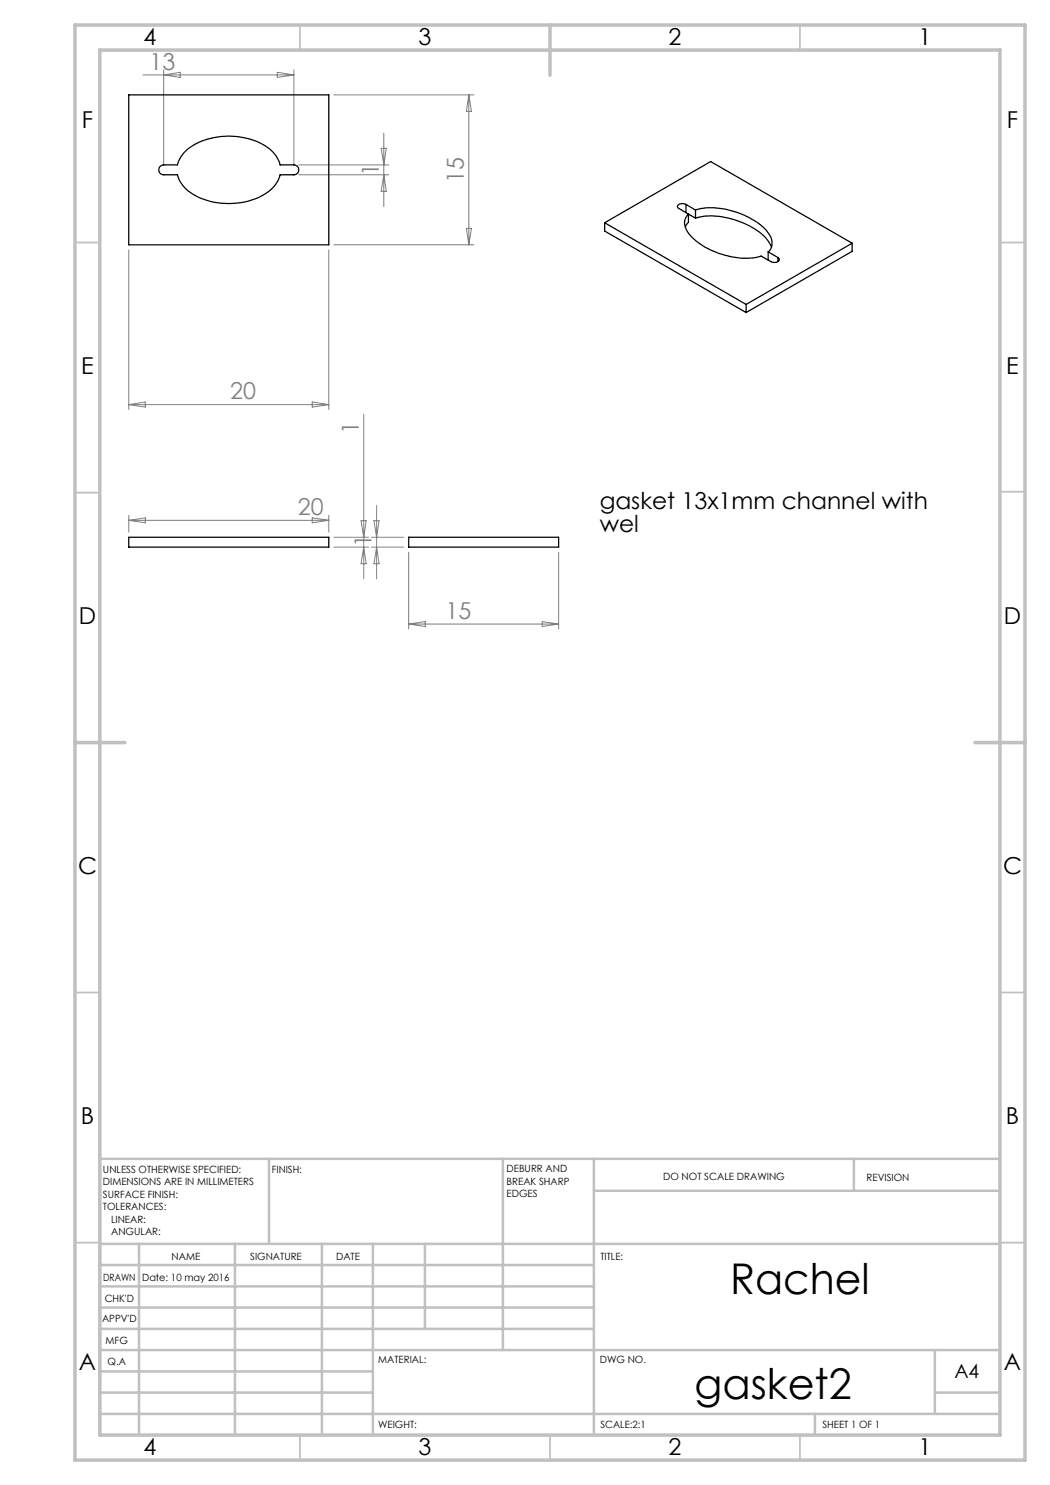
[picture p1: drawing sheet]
<svg xmlns="http://www.w3.org/2000/svg" width="210mm" height="297mm" viewBox="0 0 210 297" stroke-linecap="round" stroke-linejoin="round" font-family="sans-serif">
<g fill="none" stroke="#c0c0c0" stroke-width=".35">
<path d="M60 5v5M160 5v5M15 48.5h5M200 48.5h5M15 98.5h5M200 98.4h5M15 198.5h5M200 198.5h5M15 248.5h5M200 248.5h5M60 287v5M110 287v5"/>
<path d="M160 287v5"/>
</g>
<g fill="none" stroke="#c0c0c0" stroke-width=".5">
<path d="M53.8 231.8v17M100.6 231.8v38.2M118.8 231.8v55.2M118.8 238.2h81.2M170.8 231.8v6.4M200 231.8h-180v55.2M20 248.8h180M20 257.3h98.8M20 253h98.8M27.8 248.8v38.2M47 248.8v38.2M64.4 248.8v38.2"/>
<path d="M74.6 248.8v38.2M85 248.8v17M20 265.8h98.8M20 261.5h98.8M20 278.5h54.6M20 274.3h54.6M20 270h180M187 278.5h13M187 270v12.8M20 282.8h180M163 282.8v4.2"/>
</g>
<path d="M15 5h190v287h-190zM20 10h180v277h-180zM110 5v10M15 148.5h10M195 148.5h10" fill="none" stroke="#c0c0c0" stroke-width=".7"/>
<g fill="none" stroke="#808080" stroke-width=".2">
<path d="M28.6 15h30.2M32.7 14v19M32.7 15l3.4-.5v1zM55.5 14.5l3.3 .5-3.3 .5zM58.8 14v19M66.7 19h28.1M93.8 19v30M93.8 19l.5 3.3h-1zM59.8 35h18M59.8 33h18M76.2 29.7h1.1l-.5 3.3zM76.8 26.6v14.7"/>
<path d="M76.8 35l.5 3.3h-1.1zM25.8 50v31.9M65.8 50v31.9M66.7 49h28.1M93.3 45.7h1l-.5 3.3zM25.8 80.9l3.3-.5v1zM25.8 80.9h40M62.4 80.4l3.4 .5-3.4 .5zM72.7 82.9v32.9M25.8 103.1v3.3M25.8 104.1h40M25.8 104.1l3.3-.5v1z"/>
<path d="M62.4 103.6l3.4 .5-3.4 .5zM65.8 103.1v3.3M66.7 107.5h7M66.7 109.4h7M72.2 104.1h1l-.5 3.4zM72.7 109.4l.5 3.3h-1zM74.3 107.5h6.5M74.3 109.4h6.5M74.8 104.1h1l-.5 3.4zM75.3 109.4l.5 3.3h-1zM75.3 101.1v14.7M81.7 110.5v15.3"/>
<path d="M111.7 110.5v15.3M81.7 124.8h30M81.7 124.8l3.4-.5v1zM108.4 124.3l3.3 .5-3.3 .5z"/>
</g>
<g fill="none" stroke="#000" stroke-width=".25">
<path d="M25.8 19h40v30h-40zM32 33.3l.6-.3h2.9a7.5 7.5 0 0 1 5.4-5 14.2 14.2 0 0 1 13.4 2.1 5.9 5.9 0 0 1 1.7 2.9h2.8a.99 .99 0 0 1 1 1 .99 .99 0 0 1-1 1h-2.8a7.5 7.5 0 0 1-5.3 4.9 14.5 14.5 0 0 1-13.1-1.7 6.4 6.4 0 0 1-2.1-3.2h-2.8a.99 .99 0 0 1-.9-.7 .99 .99 0 0 1 .2-1zM120.9 44.6l21.2-12.3 28.3 16.3M120.9 44.6l28.3 16.3M120.9 44.6v1.6l28.3 16.3M137.2 40.9a1.25 1.25 0 0 0-1.7 .4l.1 .3 2.1 1.2M137.2 40.9l1.9 1.1M137.2 40.9v1.6M137.7 42.8a2.85 2.85 0 0 0 .3 4.2 15.9 15.9 0 0 0 13.9 4.3l.3-.1 2 1.1a1.08 1.08 0 0 0 1.7-.5l-.3-.3M137.7 42.8v1.6l-.6 1M137.7 42.8l1.4 .8M139.1 42a14.8 14.8 0 0 1 10.7 1.5 8.5 8.5 0 0 1 4.5 4.4 2.34 2.34 0 0 1-.7 2.5"/>
<path d="M139.1 43.6a14.8 14.8 0 0 1 10.7 1.5 8.6 8.6 0 0 1 4.5 4.4M139.1 42v1.6M153.6 50.4l2 1.1M153.6 50.4v1.6M155.6 51.5v.8M170.4 48.6l-21.2 12.3M170.4 48.6v1.7l-21.2 12.2M149.2 60.9v1.6M25.8 107.5h40v1.9h-40zM81.7 107.5h30v1.9h-30z"/>
</g>
<g font-size="8.5">
<text x="146" y="258.8">Rachel</text>
<text x="138.9" y="279.7">gasket2</text>
</g>
<g font-size="4.7">
<text x="28.7" y="9">4</text>
<text x="83.7" y="9">3</text>
<text x="133.7" y="9">2</text>
<text x="183.7" y="9">1</text>
<text x="16.4" y="25.5">F</text>
<text x="201.4" y="25.5">F</text>
<text x="16.2" y="74.8">E</text>
<text x="201.2" y="74.8">E</text>
<text x="119.9" y="101.8">gasket 13x1mm channel with</text>
<text x="119.9" y="106.3">wel</text>
<text x="15.8" y="124.7">D</text>
<text x="200.8" y="124.7">D</text>
<text x="15.6" y="174.7">C</text>
<text x="200.6" y="174.7">C</text>
<text x="16.2" y="224.8">B</text>
<text x="201.2" y="224.8">B</text>
<text x="15.8" y="274">A</text>
<text x="200.8" y="274">A</text>
<text x="28.7" y="291">4</text>
<text x="83.7" y="291">3</text>
<text x="133.7" y="291">2</text>
<text x="183.7" y="291">1</text>
</g>
<g font-size="4.7" fill="#808080">
<text x="29.9" y="13.9">13</text>
<text x="75.8" y="35.2" transform="rotate(-90 75.8 35.2)">1</text>
<text x="92.8" y="36.5" transform="rotate(-90 92.8 36.5)">15</text>
<text x="46.1" y="79.9">20</text>
<text x="71.7" y="86.7" transform="rotate(-90 71.7 86.7)">1</text>
<text x="59.6" y="103">20</text>
<text x="74.3" y="109.3" transform="rotate(-90 74.3 109.3)">1</text>
<text x="89.1" y="123.8">15</text>
</g>
<text font-size="3.9" x="190.9" y="275.5">A4</text>
<g font-size="2">
<text x="20.6" y="234.6">UNLESS OTHERWISE SPECIFIED:</text>
<text x="20.6" y="237.1">DIMENSIONS ARE IN MILLIMETERS</text>
<text x="20.6" y="239.6">SURFACE FINISH:</text>
<text x="54.4" y="234.6">FINISH:</text>
<text x="101.3" y="234.5">DEBURR AND</text>
<text x="101.3" y="237">BREAK SHARP</text>
<text x="101.3" y="239.5">EDGES</text>
<text x="132.6" y="236">DO NOT SCALE DRAWING</text>
<text x="173.3" y="236.2">REVISION</text>
<text x="20.6" y="242.1">TOLERANCES:</text>
<text x="22.2" y="244.6">LINEAR:</text>
<text x="22.2" y="247.1">ANGULAR:</text>
<text x="34.3" y="252">NAME</text>
<text x="50" y="251.9">SIGNATURE</text>
<text x="67.2" y="251.9">DATE</text>
<text x="120.1" y="251.9">TITLE:</text>
<text x="20.6" y="256.1">DRAWN</text>
<text x="28.4" y="256.1">Date: 10 may 2016</text>
<text x="20.9" y="260.3">CHK'D</text>
<text x="20.4" y="264.4">APPV'D</text>
<text x="21.1" y="268.8">MFG</text>
<text x="21.5" y="273">Q.A</text>
<text x="75.6" y="272.5">MATERIAL:</text>
<text x="120" y="272.5">DWG NO.</text>
<text x="75.6" y="285.5">WEIGHT:</text>
<text x="120.1" y="285.6">SCALE:2:1</text>
<text x="164.5" y="285.6">SHEET 1 OF 1</text>
</g>
</svg>
